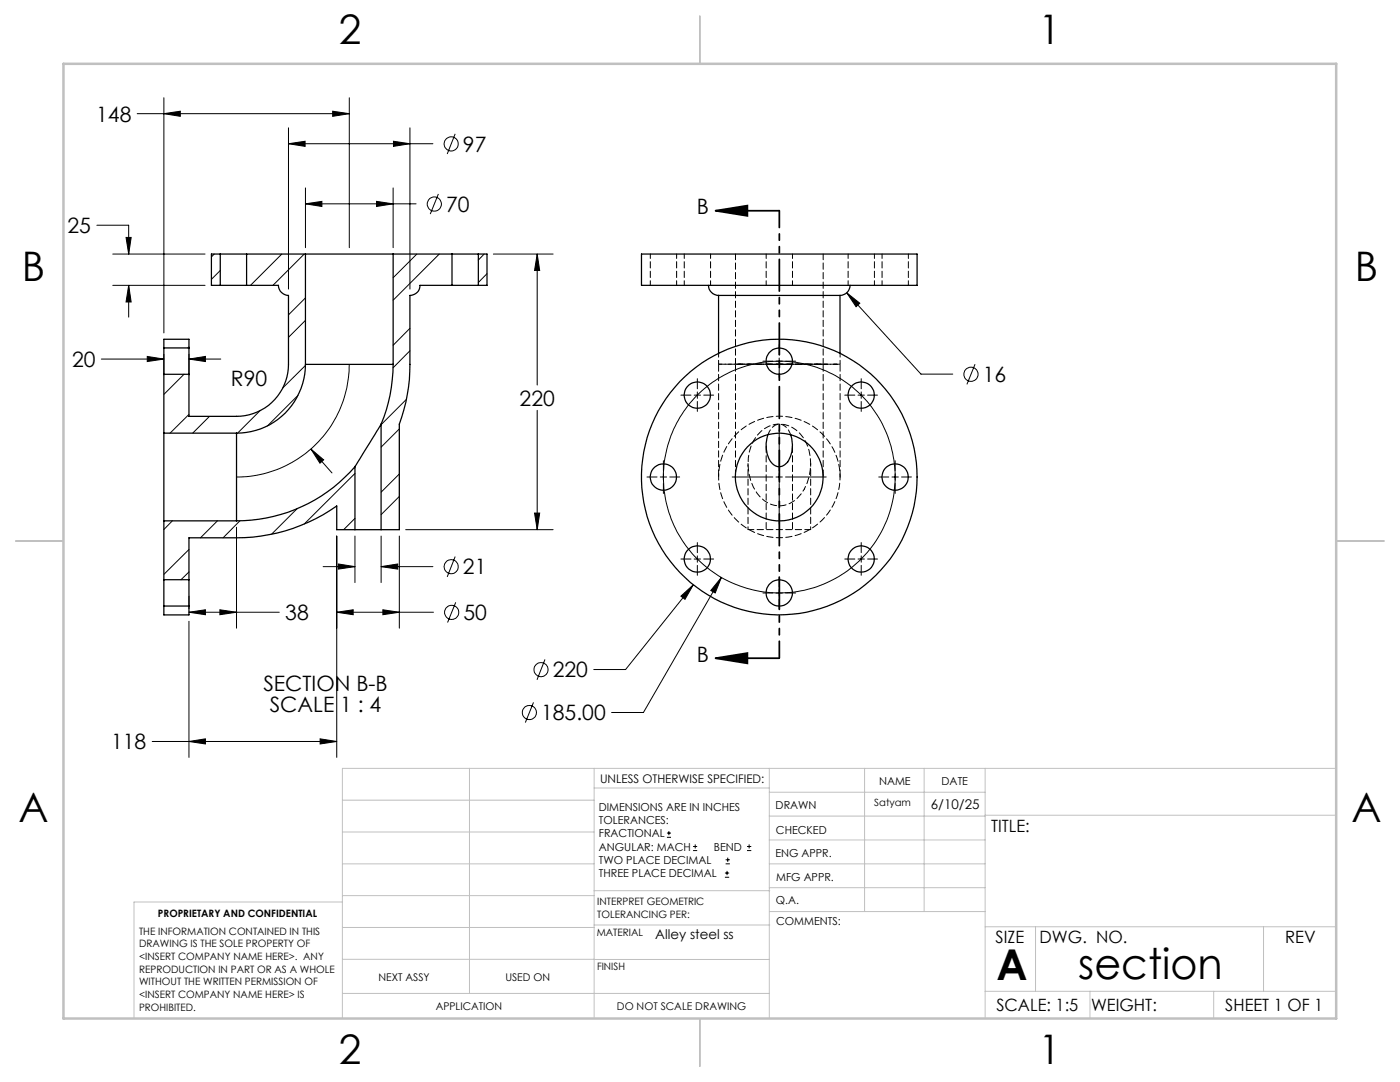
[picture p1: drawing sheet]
<svg xmlns="http://www.w3.org/2000/svg" width="279mm" height="216mm" viewBox="0 0 279 216" stroke-linecap="round" stroke-linejoin="round" font-family="sans-serif">
<g fill="none" stroke="#000" stroke-width=".2">
<path d="M32.7 19.5v46.9M69.7 19.5v29.9M27.4 22.7h42.3M32.7 22.7l3.3-.5v1zM57.6 28.7l3.3-.5v1zM57.6 25.5v32.2M57.6 28.7h28.8M61 37.5v11.9M66.4 22.2l3.3 .5-3.3 .5zM78.5 37.5v11.9M78.5 28.2l3.3 .5-3.3 .5zM81.8 25.5v32.2"/>
<path d="M87.5 38.7l-1.6 4M90.8 26.7l-1.5 4M19.3 44.9h6.4v5.8M22.5 56.9h18.4M22.5 50.7h18.4M25.2 47.4h1l-.5 3.3zM25.7 56.9l.5 3.4h-1zM25.7 56.9v6.4M42.8 50.7l-.6 .6M44 54l-1.8 1.7M56.2 50.7l-6.2 6.2M60.7 50.7l-6.2 6.2"/>
<path d="M61 40.7l3.2-.5v1zM61 40.7h22M61 59.4l-3.4 3.4M75.1 40.2l3.4 .5-3.4 .5zM83.2 50.7l-4.7 4.7M87.7 50.7l-9.2 9.2M96.6 50.7l-1.1 1.2M97.2 54.6l-1.7 1.8M98.5 50.7h11.9M107.2 50.7l.5 3.3h-1zM107.2 50.7v26.1M169 58.4l2.6 2.1-.7 .7z"/>
<path d="M169 58.4l14.8 16.2h6.3M20.2 71.6h12.5M29.4 71.1l3.3 .5-3.3 .5zM32.7 70.7v4.1M36.7 74.7l-4 4M37.7 69.2l-.2 .2M37.7 71.6l3.3-.5v1zM37.7 70.7v4.1M37.7 71.6h6.4M59.5 78.9l-6.1 6.1M61 72.9l-4.6 4.5M61 63.9l-3.4 3.4"/>
<path d="M69.7 72.7a22.5 22.5 0 0 1-22.5 22.5M81.1 79.7l-5 5M81.8 65.5l-3.3 3.4M81.8 70l-3.3 3.4M135.9 78.8h2M138.5 78.8h1.3M139.2 75.6v2M139.2 78.2v1.3M140.4 78.8h2M152.3 72.1h1.9M154.9 72.1h1.2M155.5 68.8v2"/>
<path d="M155.5 71.4v1.3M155.5 73.3v2M156.8 72.1h2M168.6 78.8h2M171.2 78.8h1.3M171.9 75.6v2M171.9 78.2v1.3M173.1 78.8h2M194.6 72.7l-1.6 4M37.7 82.7l-3.8 3.7M41.8 83.1l-3.3 3.3M51.9 81.9l-4.5 4.5"/>
<path d="M62.1 89.6l2.5 2.2-.7 .6zM62.1 89.6l4.2 4.8M70.8 94.5l-10.1 10.1M79.7 94.6l-3.6 3.6M79.7 85.6l-3.6 3.6M79.7 99.1l-3.6 3.6M107.2 81.9v23.8M129.1 95.2h2M131.8 95.2h1.2M132.4 91.9v2M132.4 94.5v1.3M132.4 96.4v2.1"/>
<path d="M133.7 95.2h1.9M139.2 80.1v2M146.1 95.2h8.1M154.9 95.2h1.2M155.5 85.8v8.1M155.5 94.5v1.3M155.5 96.4v8.2M156.8 95.2h8.1M171.9 80.1v2M175.4 95.2h2M178 95.2h1.3M178.6 91.9v2"/>
<path d="M178.6 94.5v1.3M178.6 96.4v2.1M179.9 95.2h2M34.4 103.9l-1.7 1.8M37.7 109.6l-5 5M37.7 114.1l-1.6 1.6M37.7 119v2.4M43.4 103.9l-3.4 3.4M47.2 105.2v20.1M47.9 103.9l-3.4 3.4M59.3 101.5l-5.1 5.1M64.5 113.1h6.3"/>
<path d="M67.2 107v44.1M67.5 112.5l3.3 .6-3.3 .5zM70.8 107v9.2M70.8 103.4l-2.2 2.3M76.1 113.1l3.3-.6v1.1zM76.1 107v9.2M76.1 113.1h10.3M79.7 107v18.3M81 105.7h29.4M90.8 111.1l-1.5 4M106.7 102.4h1l-.5 3.3zM135.9 111.5h2"/>
<path d="M135.9 119l2.5-2.3-1.7 2.9zM138.4 116.7l-13.6 16.9h-6.3M138.5 111.5h1.3M139.2 108.3v2M139.2 110.9v1.3M139.2 112.8v2M140.4 111.5h2M144 115.2l-1.3 3.1-.8-.5zM144 115.2l-15.6 27h-6.3M152.3 118.3h1.9M154.9 118.3h1.2M155.5 115v2.1"/>
<path d="M155.5 117.7v1.3M155.5 119.6v2M156.8 118.3h2M168.6 111.5h2M171.2 111.5h1.3M171.9 108.3v2M171.9 110.9v1.3M171.9 112.8v2M173.1 111.5h2M37.7 122.2l3.3-.5v1zM37.7 122.2h18M37.7 124v27.1"/>
<path d="M43.9 121.7l3.3 .5-3.3 .5zM67.2 122.2l3.3-.5v1zM67.2 122.2h19.3M76.4 121.7l3.3 .5-3.3 .5zM90.9 120.2l-1.6 4M108.8 131.6l-1.6 4M30.4 148h36.8M37.7 148l3.3-.6v1zM63.9 147.4l3.3 .6-3.3 .4zM106.5 140.2l-1.7 4M133.1 167.1h.8M133.1 166.2h.8"/>
<path d="M133.5 165.8v.9M138.3 169.7h.8M138.3 168.9h.8M138.7 168.5v.8M144.7 175h.8M144.7 174.2h.8M144.8 172.4h.9M144.8 171.6h.9M145.1 173.8v.8M145.2 171.1v.9M149.1 169.7h.8M149.1 168.9h.8"/>
<path d="M149.5 168.5v.8"/>
<circle cx="90" cy="28.7" r="1.4"/>
<circle cx="86.7" cy="40.7" r="1.41"/>
<circle cx="193.8" cy="74.7" r="1.41"/>
<circle cx="155.5" cy="95.2" r="23.1"/>
<circle cx="90" cy="113.1" r="1.4"/>
<circle cx="90.1" cy="122.2" r="1.42"/>
<circle cx="108" cy="133.6" r="1.41"/>
<circle cx="105.7" cy="142.2" r="1.41"/>
</g>
<path d="M142.8 42.1l6.4-1.1v2.1zM142.8 42.1h12.7M142.8 131.3l6.4-1v2.1zM142.8 131.3h12.7" fill="none" stroke="#000" stroke-width=".35"/>
<path d="M155.5 42v89.3" fill="none" stroke="#000" stroke-width=".35" stroke-dasharray="6.3 1.3 1.3 1.3 1.3 1.3" stroke-dashoffset="3"/>
<g fill="none" stroke="#c0c0c0" stroke-width=".2">
<path d="M68.3 159.7h50.3M93.7 153.3v44.9M118.6 153.3v49.9M118.6 157.2h34.9M153.5 153.3v49.9M153.5 158.1h43.1M172.5 153.3v28.6M184.4 153.3v28.6M196.6 153.3v49.9M266.7 153.3h-198.4v49.9M68.3 178.7h50.3M68.3 172.4h50.3"/>
<path d="M68.3 166h50.3M68.3 180h-41.6v23.2M118.6 177.7h35M153.5 167.6h43.1M153.5 162.8h43.1M153.5 172.4h43.1M153.5 177.1h43.1M196.6 162.7h70.1M68.3 198.2h85.2M68.3 191.4l85.2 .1M68.3 185.1h50.3M118.6 184.6h35"/>
<path d="M153.6 181.9h43M196.6 197.8h70.1M196.6 184.9h70.1M206.7 184.9v12.9M217.5 197.8v5.4M242.2 197.8v5.4M252.2 184.9v12.9"/>
</g>
<path d="M139.7 3.2v9.5M3.1 107.9h9.6M266.7 107.9h9.5M139.7 203.2v9.6" fill="none" stroke="#c0c0c0" stroke-width=".25"/>
<path d="M12.7 12.7h254v190.5h-254z" fill="none" stroke="#c0c0c0" stroke-width=".5"/>
<g fill="#000">
<path d="M142.8 42.1l6.4-1.1v2.1zM142.8 131.3l6.4-1v2.1z"/>
<path d="M169 58.4l1.9 2.8 .7-.7zM135.9 119l.8 .6 1.7-2.9zM76.4 121.7l3.3 .5-3.3 .5zM67.2 122.2l3.3-.5v1zM75.1 40.2l3.4 .5-3.4 .5zM61 40.7l3.2-.5v1zM25.7 56.9l.5 3.4h-1zM25.2 47.4h1l-.5 3.3zM57.6 28.7l3.3-.5v1zM78.5 28.2l3.3 .5-3.3 .5zM107.2 50.7l.5 3.3h-1zM106.7 102.4h1l-.5 3.3zM37.7 148l3.3-.6v1zM63.9 147.4l3.3 .6-3.3 .4zM37.7 122.2l3.3-.5v1zM43.9 121.7l3.3 .5-3.3 .5zM67.5 112.5l3.3 .6-3.3 .5zM76.1 113.1l3.3-.6v1.1zM29.4 71.1l3.3 .5-3.3 .5zM37.7 71.6l3.3-.5v1zM66.4 22.2l3.3 .5-3.3 .5zM32.7 22.7l3.3-.5v1z"/>
<path d="M144 115.2l-2.1 2.6 .8 .5zM62.1 89.6l1.8 2.8 .7-.6z"/>
</g>
<g fill="none" stroke="#000" stroke-width=".25">
<path d="M44 56.9h5.2M44 50.7h5.2M44 50.7h-1.8v6.2h1.8M44 50.7v6.2M49.2 56.9h6.4a2.05 2.05 0 0 0 2 2v13.8a10.4 10.4 0 0 1-10.4 10.4h-9.5v-8.4M49.2 50.7h11.8M49.2 50.7v6.2M61 50.7h17.5M61 50.7v22M78.5 50.7v22M78.5 50.7h11.7M90.2 56.9h-6.4a1.99 1.99 0 0 1-2 2v13.8a34.6 34.6 0 0 1-2.1 11.9v21.1h-3.6"/>
<path d="M90.2 56.9h5.3M90.2 50.7h5.3M90.2 50.7v6.2M95.5 50.7h1.7v6.2h-1.7M95.5 50.7v6.2M128 50.7h55v6.2h-55zM141.4 56.9a2.05 2.05 0 0 0 2 2M143.4 58.9h24.2M143.4 58.9v11.6M167.6 58.9v11.6M169.7 56.9a2.05 2.05 0 0 1-2.1 2M32.7 69.4v5.3"/>
<path d="M32.7 69.4v-1.7h5v1.7M32.7 74.7v11.7M32.7 74.7h5M32.7 69.4h5M37.7 69.4v5.3M61 72.7a13.7 13.7 0 0 1-13.8 13.7M61 72.7h17.5M78.5 72.7a30.7 30.7 0 0 1-2.4 11.9M153 72.7h5.1M32.7 86.4v17.5M32.7 86.4h14.5M47.2 86.4v17.5"/>
<path d="M70.8 93.1a31.3 31.3 0 0 1-23.6 10.8M70.8 93.1v12.6M76.1 84.6l-5.3 8.5M76.1 84.6v21.1M153.2 86.7a5.6 5.6 0 0 0 1.2 6 1.99 1.99 0 0 0 3-.9 6.2 6.2 0 0 0 .4-5.1M32.7 115.7v5.2M32.7 103.9v11.8M32.7 115.7h5M32.7 103.9h14.5M37.7 115.7v5.2M70.8 105.7h-3.6v-4.7a34.5 34.5 0 0 1-20 6.3h-9.5v8.4M70.8 105.7h5.3"/>
<path d="M32.7 120.9v1.8h5v-1.8M32.7 120.9h5"/>
<circle cx="139.2" cy="78.8" r="2.62"/>
<circle cx="155.5" cy="72.1" r="2.63"/>
<circle cx="171.9" cy="78.8" r="2.62"/>
<circle cx="132.4" cy="95.2" r="2.62"/>
<circle cx="155.5" cy="95.2" r="8.8"/>
<circle cx="155.5" cy="95.2" r="27.5"/>
<circle cx="178.6" cy="95.2" r="2.62"/>
<circle cx="139.2" cy="111.5" r="2.62"/>
<circle cx="155.5" cy="118.3" r="2.63"/>
<circle cx="171.9" cy="111.5" r="2.62"/>
</g>
<path d="M149.3 92.5v13.2M160.5 97.6a9.9 9.9 0 0 0-.9-11.1 5.6 5.6 0 0 0-9.2 1.5 10 10 0 0 0 2.1 11.9 5.1 5.1 0 0 0 7.4-1.4l.6-.9M167.7 95.2a12.1 12.1 0 0 0-17.9-10.7 12.1 12.1 0 0 0-.9 20.8 12.1 12.1 0 0 0 18.7-9.2l.1-.9M161.8 105.7v-13.2" fill="none" stroke="#000" stroke-width=".2" stroke-dasharray="1.3 .6" stroke-dashoffset=".7"/>
<path d="M153.3 86.7a2.64 2.64 0 0 1 2.4-2.1 2.95 2.95 0 0 1 2.1 2.1" fill="none" stroke="#000" stroke-width=".2" stroke-dasharray="1.3 .6" stroke-dashoffset=".2"/>
<path d="M155.5 72.7h8.8h-17.5h8.7" fill="none" stroke="#000" stroke-width=".2" stroke-dasharray="1.3 .6" stroke-dashoffset=".3"/>
<path d="M146.8 50.7v22M164.3 72.7v-22M149.3 105.7h12.5" fill="none" stroke="#000" stroke-width=".2" stroke-dasharray="1.3 .6" stroke-dashoffset=".1"/>
<path d="M129.8 50.7v6.2M135 56.9v-6.2M136.6 50.7v6.2M141.8 56.9v-6.2M152.9 50.7v6.2M158.2 56.9v-6.2M169.3 50.7v6.2M174.5 56.9v-6.2M176 50.7v6.2M181.3 56.9v-6.2" fill="none" stroke="#000" stroke-width=".2" stroke-dasharray="1.3 .6" stroke-dashoffset=".4"/>
<path d="M143.4 72.7v22.5M146.8 72.7v22.5M158.1 72.7h9.5h-24.2M152.9 88.9v16.8M164.3 95.2v-22.5M167.7 95.2v-22.5M158.2 105.7v-16.8" fill="none" stroke="#000" stroke-width=".2" stroke-dasharray="1.3 .6" stroke-dashoffset="-.1"/>
<path d="M143.4 70.5v2.2M167.7 72.7v-2.2" fill="none" stroke="#000" stroke-width=".2" stroke-dasharray="1.3 .6" stroke-dashoffset=".5"/>
<path d="M143.4 72.7h9.6" fill="none" stroke="#000" stroke-width=".2" stroke-dasharray="1.3 .6" stroke-dashoffset=".6"/>
<g font-size="8.5">
<text x="198.9" y="195.5">A</text>
<text x="215.2" y="195.4">section</text>
</g>
<g font-size="8.1">
<text x="67.6" y="8.9">2</text>
<text x="207.3" y="8.9">1</text>
<text x="4.4" y="56.1">B</text>
<text x="270.4" y="56.1">B</text>
<text x="3.7" y="164.1">A</text>
<text x="269.7" y="164.1">A</text>
<text x="67.6" y="212.4">2</text>
<text x="207.3" y="212.4">1</text>
</g>
<g font-size="4.2">
<text x="19.2" y="24.3">148</text>
<text x="92.4" y="30.2">97</text>
<text x="13.5" y="46.5">25</text>
<text x="89" y="42.2">70</text>
<text x="139.1" y="42.7">B</text>
<text x="14.4" y="73.2">20</text>
<text x="46.1" y="77.1">R90</text>
<text x="196.1" y="76.2">16</text>
<text x="103.7" y="80.9">220</text>
<text x="92.4" y="114.6">21</text>
<text x="56.9" y="123.8">38</text>
<text x="92.5" y="123.7">50</text>
<text x="52.6" y="137.9">SECTION B-B</text>
<text x="110.3" y="135.2">220</text>
<text x="139.1" y="132">B</text>
<text x="53.8" y="142.1">SCALE 1 : 4</text>
<text x="108" y="143.7">185.00</text>
<text x="22.2" y="149.5">118</text>
</g>
<g font-size="3.4">
<text x="197.8" y="166">TITLE:</text>
<text x="198.7" y="188.1">SIZE</text>
<text x="207.5" y="188.1">DWG. NO.</text>
<text x="256.5" y="188.2">REV</text>
<text x="198.8" y="201.7">SCALE: 1:5</text>
<text x="217.7" y="201.8">WEIGHT:</text>
<text x="244.5" y="201.7">SHEET 1 OF 1</text>
</g>
<g font-size="2.7">
<text x="185.8" y="161.5">6/10/25</text>
<text x="130.8" y="187.4">Alley steel ss</text>
</g>
<text font-size="2.4" x="119.8" y="156.2">UNLESS OTHERWISE SPECIFIED:</text>
<g font-size="2.2">
<text x="119.5" y="161.8">DIMENSIONS ARE IN INCHES</text>
<text x="154.8" y="161.4">DRAWN</text>
<text x="175.4" y="156.6">NAME</text>
<text x="187.9" y="156.7">DATE</text>
<text x="119.5" y="164.4">TOLERANCES:</text>
<text x="119.5" y="167.1">FRACTIONAL</text>
<text x="154.9" y="166.3">CHECKED</text>
<text x="119.5" y="169.7">ANGULAR: MACH</text>
<text x="119.5" y="172.4">TWO PLACE DECIMAL</text>
<text x="142.5" y="169.7">BEND</text>
<text x="154.8" y="171">ENG APPR.</text>
<text x="119.5" y="175">THREE PLACE DECIMAL</text>
<text x="154.9" y="175.7">MFG APPR.</text>
<text x="154.9" y="180.4">Q.A.</text>
<text x="154.9" y="184.6">COMMENTS:</text>
</g>
<g font-size="2.1">
<text x="75.5" y="195.7">NEXT ASSY</text>
<text x="100.9" y="195.7">USED ON</text>
<text x="86.9" y="201.5">APPLICATION</text>
<text x="123.1" y="201.6">DO NOT SCALE DRAWING</text>
</g>
<g font-size="2">
<text x="174.5" y="160.9">Satyam</text>
<text x="31.5" y="182.9">PROPRIETARY AND CONFIDENTIAL</text>
<text x="119.2" y="180.6">INTERPRET GEOMETRIC</text>
<text x="119.2" y="183.1">TOLERANCING PER:</text>
<text x="27.8" y="186.5">THE INFORMATION CONTAINED IN THIS</text>
<text x="27.8" y="189">DRAWING IS THE SOLE PROPERTY OF</text>
<text x="27.8" y="191.6">&lt;INSERT COMPANY NAME HERE&gt;. ANY</text>
<text x="119.1" y="186.7">MATERIAL</text>
<text x="27.8" y="194.1">REPRODUCTION IN PART OR AS A WHOLE</text>
<text x="27.8" y="196.6">WITHOUT THE WRITTEN PERMISSION OF</text>
<text x="119.1" y="193.5">FINISH</text>
<text x="27.8" y="199.1">&lt;INSERT COMPANY NAME HERE&gt; IS</text>
<text x="27.8" y="201.7">PROHIBITED.</text>
</g>
</svg>
